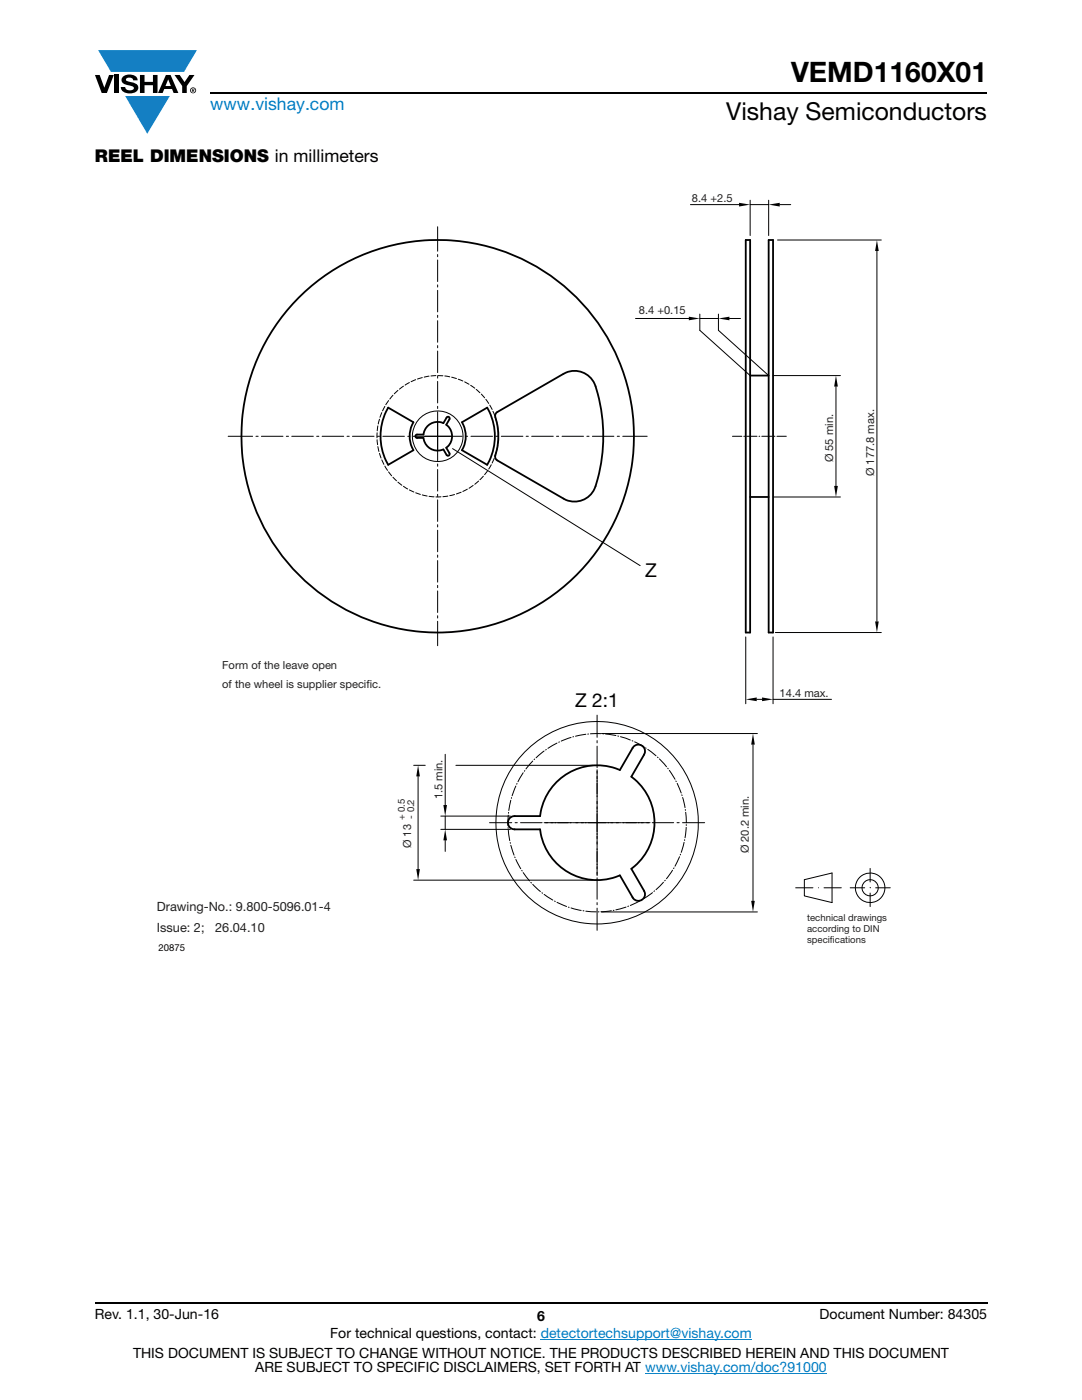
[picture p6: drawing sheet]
<svg xmlns="http://www.w3.org/2000/svg" width="216mm" height="279mm" viewBox="0 0 216 279" stroke-linecap="round" stroke-linejoin="round" font-family="sans-serif">
<g fill="#147fc3">
<path d="M19.6 10h19.7l-2.6 4.3h-1.1h-13.5z"/>
<path d="M25 19.2h8.9l-4.5 7.5z"/>
</g>
<g fill="#000">
<path d="M18.9 15h1l.9 2.5 1-2.5h.9l-1.4 3.6h-1zM22.9 15h.9v3.6h-.9zM24.6 15.3a2.1 2.1 0 0 1 2.8 .3l.1 .4h-.9a.79 .79 0 0 0-.7-.5 .79 .79 0 0 0-.8 .4l.3 .3 1 .2a1.08 1.08 0 0 1 1.2 1 1.08 1.08 0 0 1-1.1 1.2 1.73 1.73 0 0 1-2.4-1.2h.9a.96 .96 0 0 0 .8 .6 .96 .96 0 0 0 .9-.4 1.31 1.31 0 0 0-1.2-.6 1.03 1.03 0 0 1-1.1-.6 1.03 1.03 0 0 1 .2-1.1zM27.9 15h.9v1.3h1.7v-1.3h.9v3.6h-.9v-1.6h-1.7v1.6h-.9zM34.8 15h1.1l.9 1.4 1-1.4h1l-1.5 2.2v1.4h-.9v-1.4z"/>
<path d="M33.6 15.9l.5 1.3h-1.1zM33.1 15l-1.6 3.6h1l.3-.8h1.5l.3 .8h1l-1.6-3.6z"/>
<path d="M38.4 17.8h.2v.2h-.2zM38.3 17.7v.7h.1v-.3l.4 .3-.2-.3 .2-.2-.1-.2z"/>
<path d="M38.1 18a.46 .46 0 0 1 .9 0 .46 .46 0 0 1-.9 0zM37.9 18a.6 .6 0 0 0 1.2 0 .6 .6 0 0 0-1.2 0z"/>
</g>
<path d="M42 18.6h155M18.9 260h178.1" fill="none" stroke="#000" stroke-width=".36"/>
<path d="M107.9 267.3h42.1M128.7 274h36.3" fill="none" stroke="#007ec4" stroke-width=".2"/>
<path d="M31.3 38.5h146.4v151.8h-146.4z" fill="#fff"/>
<g fill="none" stroke="#000" stroke-width=".2">
<path d="M149.7 40v7M153.4 40v7M87.3 45.3v4.8M87.3 50.8v.4M87.3 51.9v4.3M87.3 56.9v.4M87.3 57.9v4.3M137.8 40.8h9.7M149.7 40.8h3.7M155.1 47.9h20.8M155.6 40.8h2.2M175 50.1v73.9"/>
<path d="M77.5 79.9l-.5 .9M78.4 78.9l-.6 .7M79.4 77.9l-.7 .7M80.5 77.1l-.8 .6M81.7 76.3l-.9 .6M82.9 75.8l-.9 .4M84.3 75.4l-1 .2M85.6 75.1l-1 .2M87 75h-1M87.3 62.9v.5M87.3 64v4.3M87.3 69v.4"/>
<path d="M87.3 70.1v4.3M87.3 75v.5M87.3 76.1v4.3M87.4 75h1M88.8 75l.9 .2M90.1 75.3l1 .2M91.4 75.7l1 .3M92.7 76.2l.9 .5M93.9 76.9l.8 .6M95 77.7l.8 .7M96.1 78.7l.6 .7M96.9 79.7l.6 .8"/>
<path d="M126.8 63.6h10.6M139.6 63.6h3.8M139.6 62.7v3.2l10.1 9.1M143.4 62.7v3.2l10 9.1M145.5 63.6h2.3M154.3 75h13.4M166.8 77.1v19.9M45.5 87.1h4.9M51.1 87.1h.4M52.2 87.1h4.3M57.1 87.1h.5M58.2 87.1h4.3"/>
<path d="M63.2 87.1h.4M64.3 87.1h4.3M69.2 87.1h.5M70.3 87.1h4.3M75.2 86.4v1M75.2 87.8l.1 .9M75.3 87.1h.4M75.4 85l-.1 1M75.4 89.1l.2 1M75.7 83.7l-.2 .9M75.7 90.5l.3 .9M76.2 82.3l-.4 1"/>
<path d="M76.2 91.8l.4 .9M76.4 87.1h4.3M76.8 81.1l-.5 .9M76.8 93l.5 .9M77.5 94.2l.6 .8M78.4 95.2l.7 .7M79.4 96.2l.8 .6M80.5 97.1l.8 .5M81.4 87.1h.4M81.7 97.8l.9 .4M82.9 98.3l1 .4M84.3 98.8l.9 .2"/>
<path d="M84.7 87.1h2.6v2.6M85.6 99.1h1M87.3 84.4v2.7h2.7M87.3 92.6v.5M87.3 93.7v4.3M87.3 98.7v.4M87.3 99.8v4.3M87.3 81.1v.4M87.3 82.2v9.7M88 99.1l-1 .1M89.4 99l-1 .1M90.3 89.5l37.4 23.4"/>
<path d="M90.7 98.7l-1 .2M92 98.2l-.9 .4M92.2 87.1h-9.8M92.9 87.1h.4M93.2 97.6l-.8 .5M94 87.1h4.3M94.4 96.9l-.8 .5M95.5 96l-.8 .7M96.5 95l-.7 .7M97.3 93.9l-.6 .8M97.7 80.8l.5 .9M98 92.7l-.5 .9"/>
<path d="M98.4 82.1l.3 .9M98.6 91.5l-.4 .9M98.9 83.4l.2 .9M98.9 87.1h.5M99 90.2l-.3 .9M99.2 84.7l.2 1M99.3 88.8l-.2 1M99.4 86.1l.1 1M99.4 87.5v.9M100 87.1h4.3M105 87.1h.4M106.1 87.1h4.3"/>
<path d="M111 87.1h.5M112.1 87.1h4.3M117.1 87.1h.4M118.2 87.1h4.3M123.2 87.1h.4M124.3 87.1h4.8M146.2 87.1h1.8M148.4 87.1h.2M149 87.1h2.1M151.5 87.1h.1M152 87.1h2.1M154.3 99.2h13.4"/>
<path d="M154.5 87.1h.1M155 87.1h1.9M87.3 104.7v.5M87.3 105.8v4.3M87.3 110.8v.4M87.3 111.9v4.3M87.3 116.8v.5M87.3 117.9v4.3M87.3 122.9v.4M87.3 124v4.9M148.8 127.1v13.3M151 139.6h1.1"/>
<path d="M154.3 127.1v13.3M154.3 139.6h11.6M154.7 126.2h21.2M82.5 152.7h2.4M83.4 154.9v18.5M88.8 150.5v10.2M91 152.7h27.3M101.9 159.7l-.4 2M102.1 159.2l-.1 .1M102.9 156.9l-.7 1.9M103.2 156.4l-.1 .1M104.4 154.2l-1 1.8"/>
<path d="M104.7 153.8l-.1 .1M106.3 151.9l-1.3 1.6M106.7 151.5l-.1 .1M108.6 149.9l-1.6 1.3M109 149.6l-.1 .1M111.1 148.3l-1.8 1M111.6 148.1h-.1M113.9 147.2l-1.9 .7M114.5 147l-.2 .1M116.9 146.5l-2.1 .4M117.4 146.5h-.1M119.1 142.7v4.5"/>
<path d="M119.1 147.8v.5M119.1 148.9v4.3M119.1 153.6v5.7M119.1 159.4v9.6M119.9 146.4l-2.1 .1M120 146.4h31.1M120.3 146.4l.2 .1M120.8 146.5l2.1 .3M123.3 146.9h.1M123.8 147l2 .7M126.1 147.8l.2 .1M126.6 148.1l1.9 .9"/>
<path d="M128.8 149.3h.1M129.3 149.6l1.6 1.2M131.2 151.1l.1 .1M131.6 151.5l1.4 1.5M133.2 153.3l.1 .1M133.6 153.7l1.1 1.8M134.9 155.9v.1M135.1 156.3l.8 2M136 158.6l.1 .2M136.2 159.2l.5 2M150.3 148.6v31.2M82.5 175.7h35.8"/>
<path d="M88 165.5h13.8M88 162.9h13.8M88.8 162.9v2.6M88.8 167.7v2.2M97.7 164.2h4.4M101.4 165.2v.1M101.4 162.7v2.1M101.4 165.7l.3 2.1M101.5 162.1v.2M101.8 168.1v.2M101.9 168.7l.7 2M102.7 171l.1 .2"/>
<path d="M102.8 164.2h.4M102.9 171.5l1 1.9M103.9 164.2h4.3M104.1 173.7l.1 .1M104.4 174.1l1.3 1.7M105.9 176.1l.1 .1M106.3 176.5l1.5 1.4M108.1 178.2l.2 .1M108.6 164.2h5.6M108.6 178.5l1.7 1.1M110.6 179.8l.2 .1M119.1 169.1v5.7"/>
<path d="M119.1 175.2v4.3M124 164.2h-9.7M124.1 164.2h5.6M127.7 179.8l-1.9 .9M128.2 179.5l-.2 .1M130.1 164.2h4.3M130.2 178.2l-1.7 1.1M130.6 177.8l-.1 .1M132.4 176.1l-1.5 1.5M132.7 175.7l-.1 .1M134.2 173.7l-1.2 1.7M134.5 173.2l-.1 .1"/>
<path d="M135.1 164.2h.4M135.6 171l-.9 1.9M135.8 170.5l-.1 .1M136.2 164.2h4.4M136.5 168.1l-.6 2M136.6 167.6v.1M136.7 161.6l.1 .1M136.8 162.1l.2 2.1M136.9 165.1l-.2 2.1M136.9 164.6v.1M158.8 177.2h3.4M160.5 175.6l5.5-1.4v5.9l-5.5-1.3z"/>
<path d="M163.3 177.2h.1M164.4 177.2h3.5M169.6 177.2h2.9M173.6 173.3v2.7M173.6 178.2v2.7M173.6 177.1h.1M173.6 177.2h.1M174.7 177.2h2.9M111.1 180.1l1.9 .8M113.4 181l.2 .1M113.9 181.2l2.1 .5M116.3 181.8h.2"/>
<path d="M116.9 181.8l2.1 .2M119.1 180.1v.5M119.1 181.2v4.5M119.4 182h.1M120 182h31.1M122 181.8l-2.1 .2M122.5 181.7h-.1M124.9 181l-2 .6M125.4 180.8l-.1 .1"/>
<circle cx="87.3" cy="87.1" r="5.1"/>
<circle cx="119.1" cy="164.2" r="20.2"/>
<circle cx="173.6" cy="177.2" r="1.62"/>
<circle cx="173.6" cy="177.2" r="2.95"/>
</g>
<g fill="none" stroke="#000" stroke-width=".36">
<path d="M148.8 47.9h.9v78.3h-.9zM153.4 47.9h.9v78.3h-.9zM149.7 75h3.7M77.5 81.4l5 2.9a5.6 5.6 0 0 0 0 5.5l-5 3a11.4 11.4 0 0 1 0-11.4zM83.2 87.4h1.3a2.87 2.87 0 0 0 4 2.3l.6 1.1M83.2 86.7a.33 .33 0 0 0-.3 .4 .33 .33 0 0 0 .3 .3M89.1 83.3l.4-.1 .2 .3-.7 1.3a2.85 2.85 0 0 1 0 4.6l.7 1.1a.34 .34 0 0 1-.1 .4 .34 .34 0 0 1-.5-.1M89.1 83.3l-.6 1.1a2.85 2.85 0 0 0-4 2.3h-1.3M92.2 84.3l5-2.9a11.4 11.4 0 0 1 0 11.4l-5-3a5.5 5.5 0 0 0 0-5.5zM99 82.4l13.4-7.8a4.4 4.4 0 0 1 6.4 2.5 32.6 32.6 0 0 1-.2 20.4 4.4 4.4 0 0 1-6.2 2l-13.2-7.6-.3-.3a1.75 1.75 0 0 1 .2-1.7 12.7 12.7 0 0 0-.3-6.9zM149.7 99.2h3.7M126.2 149.3a1.32 1.32 0 0 1 1.8-.5 1.32 1.32 0 0 1 .5 1.8"/>
<path d="M126.2 149.3l-2.5 4.4a11.5 11.5 0 0 0-15.9 9.2h-5.1M128.5 150.6l-2.5 4.4a11.5 11.5 0 0 1 0 18.4l2.5 4.4M102.7 165.5h5.1a11.5 11.5 0 0 0 15.9 9.2l2.5 4.4M102.7 162.9a1.32 1.32 0 0 0-1.3 1.3 1.32 1.32 0 0 0 1.3 1.3M128.5 177.7a1.32 1.32 0 0 1-.5 1.9 1.32 1.32 0 0 1-1.8-.5"/>
<circle cx="87.3" cy="87.1" r="39.2"/>
</g>
<g fill="#000">
<path d="M147.5 40.5l2.2 .3-2.2 .4zM153.4 40.8l2.2-.3v.7zM175 47.9l.3 2.2h-.7zM137.4 63.2l2.2 .4-2.2 .3zM143.4 63.6l2.1-.4v.7zM166.8 75l.4 2.1h-.8zM166.4 97h.8l-.4 2.2zM148.8 139.6l2.2-.4v.7zM152.1 139.2l2.2 .4-2.2 .3zM174.6 124h.7l-.3 2.2zM83.4 152.7l.4 2.2h-.7zM150.3 146.4l.3 2.2h-.7z"/>
<path d="M83.1 173.4h.7l-.4 2.3zM88.8 165.5l.4 2.2h-.7zM88.5 160.7h.7l-.4 2.2zM149.9 179.8h.7l-.3 2.2z"/>
</g>
<text font-size="5.6" x="157.9" y="16.4">VEMD1160X01</text>
<text font-size="4.9" x="144.9" y="24">Vishay Semiconductors</text>
<g font-size="3.8">
<text x="128.8" y="115.1">Z</text>
<text x="114.8" y="141.1">Z 2:1</text>
</g>
<text font-size="3.5" fill="#007ec4" x="42" y="21.9">www.vishay.com</text>
<text font-size="3.5" x="18.9" y="32.3">REEL DIMENSIONS in millimeters</text>
<g font-size="2.8">
<text x="18.9" y="263.3">Rev. 1.1, 30-Jun-16</text>
<text x="107.2" y="263.6">6</text>
<text x="163.6" y="263.3">Document Number: 84305</text>
<text x="65.9" y="267.1">For technical questions, contact: detectortechsupport@vishay.com</text>
<text x="26.5" y="271">THIS DOCUMENT IS SUBJECT TO CHANGE WITHOUT NOTICE. THE PRODUCTS DESCRIBED HEREIN AND THIS DOCUMENT</text>
<text x="50.9" y="273.8">ARE SUBJECT TO SPECIFIC DISCLAIMERS, SET FORTH AT www.vishay.com/doc?91000</text>
</g>
<g font-size="2.5" fill="#231f20">
<text x="31.3" y="185.9">I</text>
<text x="31.3" y="181.8">Drawing-No.: 9.800-5096.01-4</text>
<text x="32" y="185.9">ssue: 2;</text>
<text x="42.9" y="185.9">26.04.10</text>
</g>
<g font-size="2.2" fill="#231f20">
<text x="138.1" y="40.3">8.4 +2.5</text>
<text x="127.5" y="62.7">8.4 +0.15</text>
<text x="166.3" y="92.3" transform="rotate(-90 166.3 92.3)">Ø 55 min.</text>
<text x="174.4" y="95" transform="rotate(-90 174.4 95)">Ø 177.8 max.</text>
<text x="44.4" y="133.6">Form of the leave open</text>
<text x="44.4" y="137.2">of the wheel is supplier specif</text>
<text x="73.1" y="137.2">ic.</text>
<text x="155.6" y="139">14.4 max.</text>
<text x="88.3" y="159.5" transform="rotate(-90 88.3 159.5)">1.5 min.</text>
<text x="82" y="169.3" transform="rotate(-90 82 169.3)">Ø 13</text>
<text x="149.4" y="170.3" transform="rotate(-90 149.4 170.3)">Ø 20.2 min.</text>
</g>
<g font-size="1.9" fill="#231f20">
<text x="80.8" y="163.7" transform="rotate(-90 80.8 163.7)">+ 0.5</text>
<text x="82.7" y="163.4" transform="rotate(-90 82.7 163.4)">- 0.2</text>
<text x="161.1" y="186">according to DIN</text>
<text x="161.1" y="183.8">technical drawings</text>
<text x="161.1" y="188.1">specif</text>
<text x="165.6" y="188.1">ications</text>
</g>
<text font-size="1.9" x="31.6" y="189.9">20875</text>
</svg>
